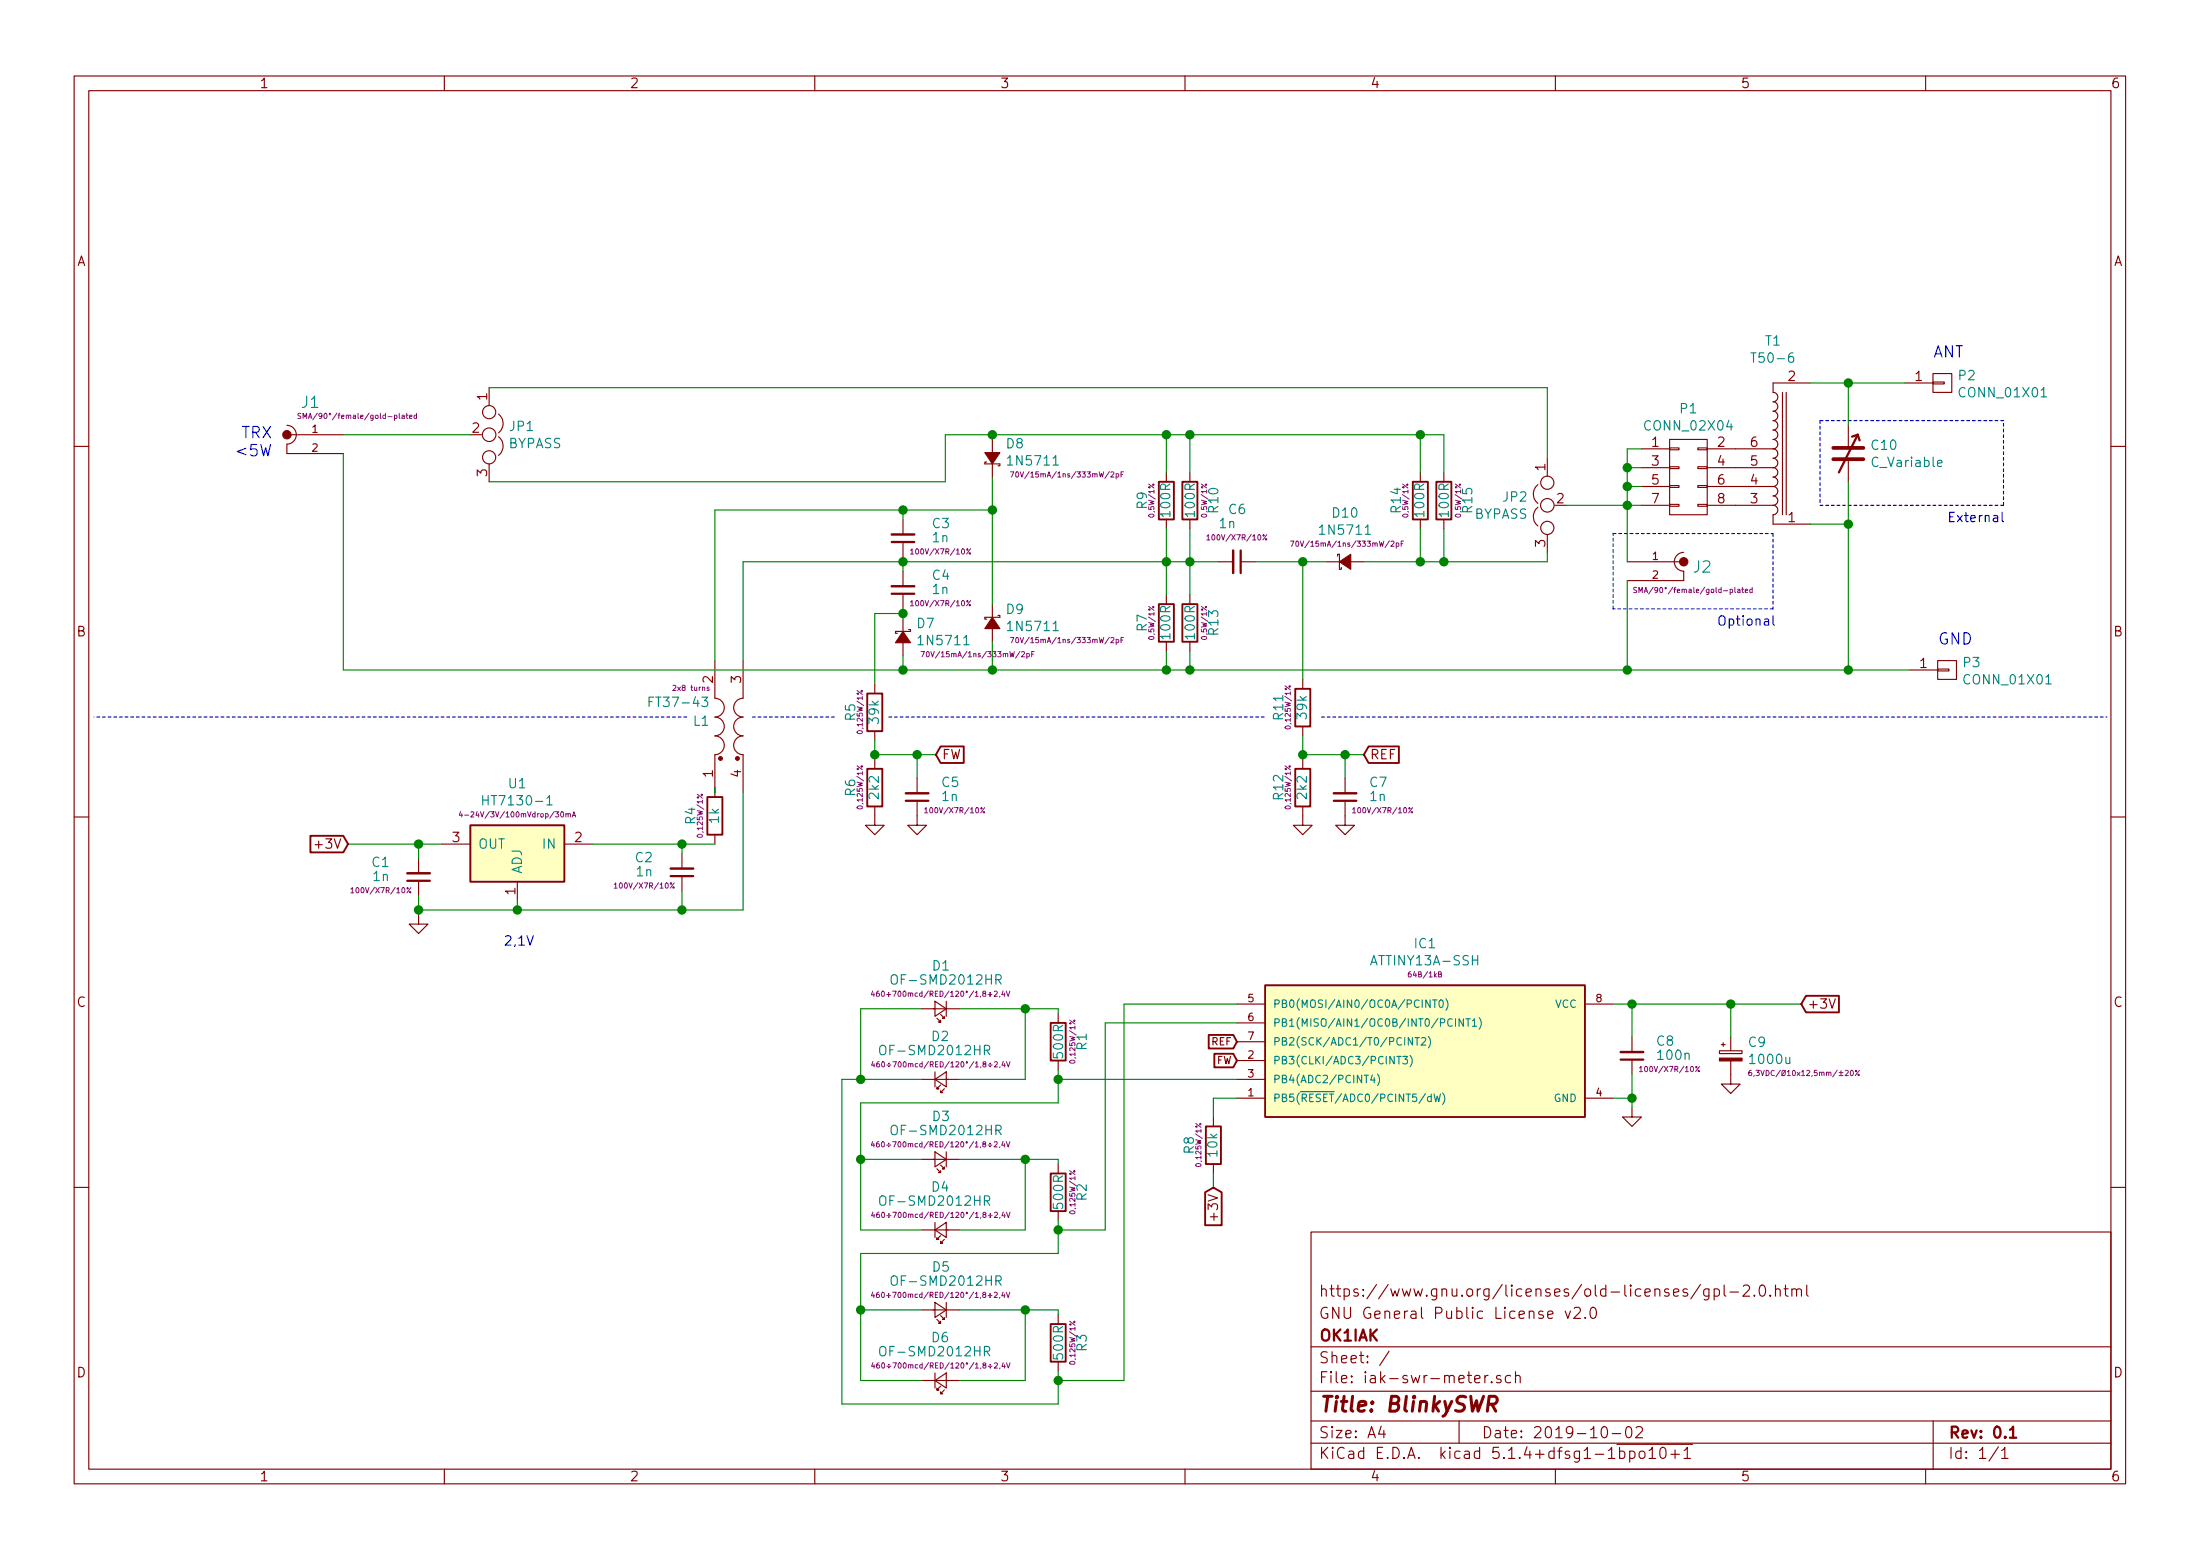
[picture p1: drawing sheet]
EESchema Schematic File Version 4
LIBS:iak-swr-meter-cache
EELAYER 30 0
EELAYER END
$Descr A4 11693 8268
encoding utf-8
Sheet 1 1
Title "BlinkySWR"
Date "2019-10-02"
Rev "0.1"
Comp "OK1IAK"
Comment1 "GNU General Public License v2.0"
Comment2 "https://www.gnu.org/licenses/old-licenses/gpl-2.0.html"
Comment3 ""
Comment4 ""
$EndDescr
$Comp
L power:GND #PWR0101
U 1 1
P 6925 4325
F 0 "#PWR0101" H 6925 4325 30  0001 C CNN
F 1 "GND" H 6925 4255 30  0001 C CNN
F 2 "" H 6925 4325 60  0000 C CNN
F 3 "" H 6925 4325 60  0000 C CNN
	1    6925 4325
	-1   0    0    -1  
$EndComp
Text Notes 10275 1900 0    60   ~ 0
ANT
$Comp
L device:R R11
U 1 1
P 6925 3750
F 0 "R11" V 7050 3750 50  0000 C CNN
F 1 "39k" V 6925 3750 50  0000 C CNN
F 2 "Resistors_SMD:R_0805" H 6925 3750 60  0001 C CNN
F 3 "" H 6925 3750 60  0001 C CNN
F 4 "0,125W/1%" V 7000 3750 28  0000 C CNN "req"
	1    6925 3750
	-1   0    0    -1  
$EndComp
Wire Wire Line
	7675 2300 7675 2500
$Comp
L device:R R9
U 1 1
P 6200 2650
F 0 "R9" V 6325 2650 50  0000 C CNN
F 1 "100R" V 6200 2650 50  0000 C CNN
F 2 "Resistors_SMD:R_1206" H 6200 2650 60  0001 C CNN
F 3 "https://www.tme.eu/cz/details/hp06-100r1%25/rezistory-smd-1206/royal-ohm/hp06w2f1000t5e/" H 6200 2650 60  0001 C CNN
F 4 "0,5W/1%" V 6275 2650 28  0000 C CNN "req"
	1    6200 2650
	-1   0    0    -1  
$EndComp
$Comp
L device:D_Schottky_Small_ALT D10
U 1 1
P 7150 2975
F 0 "D10" H 7150 3236 50  0000 C CNN
F 1 "1N5711" H 7150 3145 50  0000 C CNN
F 2 "Diodes_SMD:SOD-123" V 7150 2975 50  0001 C CNN
F 3 "https://www.tme.eu/cz/details/1n5711w-7-f/diody-schottky-smd/diodes-incorporated/" V 7150 2975 50  0001 C CNN
F 4 " 70V/15mA/1ns/333mW/2pF" H 7150 3071 28  0000 C CNN "req"
	1    7150 2975
	1    0    0    -1  
$EndComp
$Comp
L device:C_Small C6
U 1 1
P 6575 2975
F 0 "C6" V 6850 2925 50  0000 L CNN
F 1 "1n" V 6775 2875 50  0000 L CNN
F 2 "Capacitors_SMD:C_0805" H 6575 2975 60  0001 C CNN
F 3 "https://www.tme.eu/cz/details/cl21b102kcannnc/kondenzatory-mlcc-smd-0805/samsung/" H 6575 2975 60  0001 C CNN
F 4 "100V/X7R/10%" V 6700 2975 28  0000 C CNN "req"
	1    6575 2975
	0    1    -1   0   
$EndComp
Wire Wire Line
	6675 2975 6925 2975
Wire Wire Line
	7250 2975 7550 2975
Wire Wire Line
	7675 2975 7675 2800
Wire Wire Line
	6475 2975 6325 2975
Wire Wire Line
	6200 2975 6200 2800
Wire Wire Line
	6200 2500 6200 2300
Connection ~ 6200 2300
Wire Wire Line
	6200 2300 6325 2300
Wire Wire Line
	6200 3450 6200 3550
Wire Wire Line
	6200 3550 6325 3550
Wire Wire Line
	6200 3150 6200 2975
Connection ~ 6200 2975
Wire Wire Line
	6925 3600 6925 2975
Connection ~ 6925 2975
Wire Wire Line
	6925 2975 7050 2975
Wire Wire Line
	6925 3900 6925 4000
$Comp
L device:R R12
U 1 1
P 6925 4175
F 0 "R12" V 7050 4175 50  0000 C CNN
F 1 "2k2" V 6925 4175 50  0000 C CNN
F 2 "Resistors_SMD:R_0805" H 6925 4175 60  0001 C CNN
F 3 "" H 6925 4175 60  0001 C CNN
F 4 "0,125W/1%" V 7000 4175 28  0000 C CNN "req"
	1    6925 4175
	-1   0    0    -1  
$EndComp
Connection ~ 6925 4000
Wire Wire Line
	6925 4000 6925 4025
Connection ~ 6200 3550
$Comp
L atmel:ATTINY13A-SS IC1
U 1 1
P 7575 5575
F 0 "IC1" H 7575 6148 50  0000 C CNN
F 1 "ATTINY13A-SSH" H 7575 6057 50  0000 C CNN
F 2 "Housings_SOIC:SOIC-8_3.9x4.9mm_Pitch1.27mm" H 7575 6092 50  0001 C CNN
F 3 "https://www.tme.eu/cz/details/attiny13a-ssh/rodina-avr-8-bitu/microchip-atmel/" H 7575 6001 50  0001 C CNN
F 4 "64B/1kB" H 7575 5983 28  0000 C CNN "req"
	1    7575 5575
	1    0    0    -1  
$EndComp
$Comp
L device:C_Small C8
U 1 1
P 8675 5600
F 0 "C8" H 8800 5525 50  0000 L CNN
F 1 "100n" H 8800 5600 50  0000 L CNN
F 2 "Capacitors_SMD:C_0805" H 8675 5600 60  0001 C CNN
F 3 "https://www.tme.eu/cz/details/cl21b102kcannnc/kondenzatory-mlcc-smd-0805/samsung/" H 8675 5600 60  0001 C CNN
F 4 "100V/X7R/10%" H 8875 5675 28  0000 C CNN "req"
	1    8675 5600
	1    0    0    1   
$EndComp
$Comp
L power:GND #PWR0106
U 1 1
P 8675 5875
F 0 "#PWR0106" H 8675 5875 30  0001 C CNN
F 1 "GND" H 8675 5805 30  0001 C CNN
F 2 "" H 8675 5875 60  0000 C CNN
F 3 "" H 8675 5875 60  0000 C CNN
	1    8675 5875
	-1   0    0    -1  
$EndComp
Text GLabel 9575 5325 2    50   Input ~ 0
+3V
Wire Wire Line
	8575 5325 8675 5325
Wire Wire Line
	8675 5500 8675 5325
Connection ~ 8675 5325
Wire Wire Line
	8675 5325 9200 5325
Wire Wire Line
	8675 5875 8675 5825
Wire Wire Line
	8575 5825 8675 5825
Connection ~ 8675 5825
Wire Wire Line
	8675 5825 8675 5700
$Comp
L device:R R8
U 1 1
P 6450 6075
F 0 "R8" V 6575 6075 50  0000 C CNN
F 1 "10k" V 6450 6075 50  0000 C CNN
F 2 "Resistors_SMD:R_0805" H 6450 6075 60  0001 C CNN
F 3 "" H 6450 6075 60  0001 C CNN
F 4 "0,125W/1%" V 6525 6075 28  0000 C CNN "req"
	1    6450 6075
	-1   0    0    -1  
$EndComp
Text GLabel 6450 6300 3    50   Input ~ 0
+3V
Text GLabel 6575 5525 0    39   Input ~ 0
REF
Text GLabel 6575 5625 0    39   Input ~ 0
FW
Wire Wire Line
	6575 5825 6450 5825
Wire Wire Line
	6450 5925 6450 5825
Wire Wire Line
	6450 6225 6450 6300
$Comp
L iak-swr-meter-rescue:LED_Small-Device-modular-bed-controller-01-rescue-modular-bed-controller-02-rescue-modular-bed-controller-LED-02-rescue-modular-bed-controller-LED-03.0-rescue D?
U 1 1
P 5000 5350
AR Path="/5CF0A7CF/5CFB515E" Ref="D?"  Part="1" 
AR Path="/5CFB515E" Ref="D1"  Part="1" 
F 0 "D1" H 5050 5125 50  0000 R CNN
F 1 "OF-SMD2012HR" H 5275 5200 50  0000 R CNN
F 2 "Diodes_SMD:D_0805" V 5000 5350 50  0001 C CNN
F 3 "https://www.tme.eu/cz/details/of-smd2012hr/diody-led-smd-barevne/optoflash/" V 5000 5350 50  0001 C CNN
F 4 "460÷700mcd/RED/120°/1,8÷2,4V" H 5375 5275 28  0000 R CNN "req"
	1    5000 5350
	-1   0    0    1   
$EndComp
$Comp
L device:R R1
U 1 1
P 5625 5525
F 0 "R1" V 5750 5525 50  0000 C CNN
F 1 "500R" V 5625 5525 50  0000 C CNN
F 2 "Resistors_SMD:R_0805" H 5625 5525 60  0001 C CNN
F 3 "" H 5625 5525 60  0001 C CNN
F 4 "0,125W/1%" V 5700 5525 28  0000 C CNN "req"
	1    5625 5525
	1    0    0    1   
$EndComp
Wire Wire Line
	5100 5350 5450 5350
Wire Wire Line
	5625 5350 5625 5375
Wire Wire Line
	5625 5675 5625 5725
Wire Wire Line
	4900 5350 4575 5350
Wire Wire Line
	4575 5350 4575 5725
Wire Wire Line
	4575 5725 4900 5725
$Comp
L device:R R2
U 1 1
P 5625 6325
F 0 "R2" V 5750 6325 50  0000 C CNN
F 1 "500R" V 5625 6325 50  0000 C CNN
F 2 "Resistors_SMD:R_0805" H 5625 6325 60  0001 C CNN
F 3 "" H 5625 6325 60  0001 C CNN
F 4 "0,125W/1%" V 5700 6325 28  0000 C CNN "req"
	1    5625 6325
	1    0    0    1   
$EndComp
Wire Wire Line
	5100 6150 5450 6150
Wire Wire Line
	5625 6150 5625 6175
Wire Wire Line
	5625 6475 5625 6525
Wire Wire Line
	4900 6150 4575 6150
Wire Wire Line
	4575 6150 4575 6525
Wire Wire Line
	4575 6525 4900 6525
Wire Wire Line
	5625 5725 5625 5850
Wire Wire Line
	5625 5850 4575 5850
Wire Wire Line
	4575 5850 4575 6150
Connection ~ 5625 5725
Connection ~ 4575 6150
$Comp
L device:R R3
U 1 1
P 5625 7125
F 0 "R3" V 5750 7125 50  0000 C CNN
F 1 "500R" V 5625 7125 50  0000 C CNN
F 2 "Resistors_SMD:R_0805" H 5625 7125 60  0001 C CNN
F 3 "" H 5625 7125 60  0001 C CNN
F 4 "0,125W/1%" V 5700 7125 28  0000 C CNN "req"
	1    5625 7125
	1    0    0    1   
$EndComp
Wire Wire Line
	5100 6950 5450 6950
Wire Wire Line
	5625 6950 5625 6975
Wire Wire Line
	5625 7275 5625 7325
Wire Wire Line
	4900 6950 4575 6950
Wire Wire Line
	4575 6950 4575 7325
Wire Wire Line
	4575 7325 4900 7325
Wire Wire Line
	5625 6525 5625 6650
Wire Wire Line
	5625 6650 4575 6650
Wire Wire Line
	4575 6650 4575 6950
Connection ~ 4575 6950
Connection ~ 5625 6525
Wire Wire Line
	5625 7325 5625 7450
Wire Wire Line
	5625 7450 4475 7450
Wire Wire Line
	4475 7450 4475 5725
Wire Wire Line
	4475 5725 4575 5725
Connection ~ 5625 7325
Connection ~ 4575 5725
Wire Wire Line
	6575 5725 5625 5725
Wire Wire Line
	6575 5425 5875 5425
Wire Wire Line
	5875 5425 5875 6525
Wire Wire Line
	5875 6525 5625 6525
Wire Wire Line
	6575 5325 5975 5325
Wire Wire Line
	5975 5325 5975 7325
Wire Wire Line
	5975 7325 5625 7325
Wire Wire Line
	5100 5725 5450 5725
Wire Wire Line
	5450 5725 5450 5350
Connection ~ 5450 5350
Wire Wire Line
	5450 5350 5625 5350
Wire Wire Line
	5100 6525 5450 6525
Wire Wire Line
	5450 6525 5450 6150
Connection ~ 5450 6150
Wire Wire Line
	5450 6150 5625 6150
Wire Wire Line
	5100 7325 5450 7325
Wire Wire Line
	5450 7325 5450 6950
Connection ~ 5450 6950
Wire Wire Line
	5450 6950 5625 6950
Wire Wire Line
	6325 2800 6325 2975
Connection ~ 6325 2975
Wire Wire Line
	6325 2975 6200 2975
Wire Wire Line
	6325 2500 6325 2300
Connection ~ 6325 2300
Wire Wire Line
	6325 2300 7550 2300
Wire Wire Line
	6325 2975 6325 3150
Wire Wire Line
	6325 3450 6325 3550
Connection ~ 6325 3550
Wire Wire Line
	7550 2800 7550 2975
Connection ~ 7550 2975
Wire Wire Line
	7550 2975 7675 2975
Wire Wire Line
	7550 2500 7550 2300
Connection ~ 7550 2300
Wire Wire Line
	7550 2300 7675 2300
$Comp
L iak-swr-meter-rescue:LED_Small-Device-modular-bed-controller-01-rescue-modular-bed-controller-02-rescue-modular-bed-controller-LED-02-rescue-modular-bed-controller-LED-03.0-rescue D?
U 1 1
P 5000 6150
AR Path="/5CF0A7CF/5D8F0AC2" Ref="D?"  Part="1" 
AR Path="/5D8F0AC2" Ref="D3"  Part="1" 
F 0 "D3" H 5050 5925 50  0000 R CNN
F 1 "OF-SMD2012HR" H 5275 6000 50  0000 R CNN
F 2 "Diodes_SMD:D_0805" V 5000 6150 50  0001 C CNN
F 3 "https://www.tme.eu/cz/details/of-smd2012hr/diody-led-smd-barevne/optoflash/" V 5000 6150 50  0001 C CNN
F 4 "460÷700mcd/RED/120°/1,8÷2,4V" H 5375 6075 28  0000 R CNN "req"
	1    5000 6150
	-1   0    0    1   
$EndComp
$Comp
L iak-swr-meter-rescue:LED_Small-Device-modular-bed-controller-01-rescue-modular-bed-controller-02-rescue-modular-bed-controller-LED-02-rescue-modular-bed-controller-LED-03.0-rescue D?
U 1 1
P 5000 6950
AR Path="/5CF0A7CF/5D8F1165" Ref="D?"  Part="1" 
AR Path="/5D8F1165" Ref="D5"  Part="1" 
F 0 "D5" H 5050 6725 50  0000 R CNN
F 1 "OF-SMD2012HR" H 5275 6800 50  0000 R CNN
F 2 "Diodes_SMD:D_0805" V 5000 6950 50  0001 C CNN
F 3 "https://www.tme.eu/cz/details/of-smd2012hr/diody-led-smd-barevne/optoflash/" V 5000 6950 50  0001 C CNN
F 4 "460÷700mcd/RED/120°/1,8÷2,4V" H 5375 6875 28  0000 R CNN "req"
	1    5000 6950
	-1   0    0    1   
$EndComp
$Comp
L iak-swr-meter-rescue:LED_Small-Device-modular-bed-controller-01-rescue-modular-bed-controller-02-rescue-modular-bed-controller-LED-02-rescue-modular-bed-controller-LED-03.0-rescue D?
U 1 1
P 5000 7325
AR Path="/5CF0A7CF/5D8F1C8E" Ref="D?"  Part="1" 
AR Path="/5D8F1C8E" Ref="D6"  Part="1" 
F 0 "D6" H 5050 7100 50  0000 R CNN
F 1 "OF-SMD2012HR" H 5275 7175 50  0000 R CNN
F 2 "Diodes_SMD:D_0805" V 5000 7325 50  0001 C CNN
F 3 "https://www.tme.eu/cz/details/of-smd2012hr/diody-led-smd-barevne/optoflash/" V 5000 7325 50  0001 C CNN
F 4 "460÷700mcd/RED/120°/1,8÷2,4V" H 5375 7250 28  0000 R CNN "req"
	1    5000 7325
	1    0    0    1   
$EndComp
$Comp
L iak-swr-meter-rescue:LED_Small-Device-modular-bed-controller-01-rescue-modular-bed-controller-02-rescue-modular-bed-controller-LED-02-rescue-modular-bed-controller-LED-03.0-rescue D?
U 1 1
P 5000 6525
AR Path="/5CF0A7CF/5D8F6B3E" Ref="D?"  Part="1" 
AR Path="/5D8F6B3E" Ref="D4"  Part="1" 
F 0 "D4" H 5050 6300 50  0000 R CNN
F 1 "OF-SMD2012HR" H 5275 6375 50  0000 R CNN
F 2 "Diodes_SMD:D_0805" V 5000 6525 50  0001 C CNN
F 3 "https://www.tme.eu/cz/details/of-smd2012hr/diody-led-smd-barevne/optoflash/" V 5000 6525 50  0001 C CNN
F 4 "460÷700mcd/RED/120°/1,8÷2,4V" H 5375 6450 28  0000 R CNN "req"
	1    5000 6525
	1    0    0    1   
$EndComp
$Comp
L iak-swr-meter-rescue:LED_Small-Device-modular-bed-controller-01-rescue-modular-bed-controller-02-rescue-modular-bed-controller-LED-02-rescue-modular-bed-controller-LED-03.0-rescue D?
U 1 1
P 5000 5725
AR Path="/5CF0A7CF/5D8F70F1" Ref="D?"  Part="1" 
AR Path="/5D8F70F1" Ref="D2"  Part="1" 
F 0 "D2" H 5050 5500 50  0000 R CNN
F 1 "OF-SMD2012HR" H 5275 5575 50  0000 R CNN
F 2 "Diodes_SMD:D_0805" V 5000 5725 50  0001 C CNN
F 3 "https://www.tme.eu/cz/details/of-smd2012hr/diody-led-smd-barevne/optoflash/" V 5000 5725 50  0001 C CNN
F 4 "460÷700mcd/RED/120°/1,8÷2,4V" H 5375 5650 28  0000 R CNN "req"
	1    5000 5725
	1    0    0    1   
$EndComp
$Comp
L device:R R10
U 1 1
P 6325 2650
F 0 "R10" V 6450 2650 50  0000 C CNN
F 1 "100R" V 6325 2650 50  0000 C CNN
F 2 "Resistors_SMD:R_1206" H 6325 2650 60  0001 C CNN
F 3 "https://www.tme.eu/cz/details/hp06-100r1%25/rezistory-smd-1206/royal-ohm/hp06w2f1000t5e/" H 6325 2650 60  0001 C CNN
F 4 "0,5W/1%" V 6400 2650 28  0000 C CNN "req"
	1    6325 2650
	1    0    0    -1  
$EndComp
$Comp
L device:R R13
U 1 1
P 6325 3300
F 0 "R13" V 6450 3300 50  0000 C CNN
F 1 "100R" V 6325 3300 50  0000 C CNN
F 2 "Resistors_SMD:R_1206" H 6325 3300 60  0001 C CNN
F 3 "https://www.tme.eu/cz/details/hp06-100r1%25/rezistory-smd-1206/royal-ohm/hp06w2f1000t5e/" H 6325 3300 60  0001 C CNN
F 4 "0,5W/1%" V 6400 3300 28  0000 C CNN "req"
	1    6325 3300
	1    0    0    -1  
$EndComp
$Comp
L device:R R7
U 1 1
P 6200 3300
F 0 "R7" V 6325 3300 50  0000 C CNN
F 1 "100R" V 6200 3300 50  0000 C CNN
F 2 "Resistors_SMD:R_1206" H 6200 3300 60  0001 C CNN
F 3 "https://www.tme.eu/cz/details/hp06-100r1%25/rezistory-smd-1206/royal-ohm/hp06w2f1000t5e/" H 6200 3300 60  0001 C CNN
F 4 "0,5W/1%" V 6275 3300 28  0000 C CNN "req"
	1    6200 3300
	-1   0    0    -1  
$EndComp
$Comp
L device:R R14
U 1 1
P 7550 2650
F 0 "R14" V 7675 2650 50  0000 C CNN
F 1 "100R" V 7550 2650 50  0000 C CNN
F 2 "Resistors_SMD:R_1206" H 7550 2650 60  0001 C CNN
F 3 "https://www.tme.eu/cz/details/hp06-100r1%25/rezistory-smd-1206/royal-ohm/hp06w2f1000t5e/" H 7550 2650 60  0001 C CNN
F 4 "0,5W/1%" V 7625 2650 28  0000 C CNN "req"
	1    7550 2650
	-1   0    0    -1  
$EndComp
$Comp
L device:R R15
U 1 1
P 7675 2650
F 0 "R15" V 7800 2650 50  0000 C CNN
F 1 "100R" V 7675 2650 50  0000 C CNN
F 2 "Resistors_SMD:R_1206" H 7675 2650 60  0001 C CNN
F 3 "https://www.tme.eu/cz/details/hp06-100r1%25/rezistory-smd-1206/royal-ohm/hp06w2f1000t5e/" H 7675 2650 60  0001 C CNN
F 4 "0,5W/1%" V 7750 2650 28  0000 C CNN "req"
	1    7675 2650
	1    0    0    -1  
$EndComp
$Comp
L device:CP_Small C9
U 1 1
P 9200 5600
F 0 "C9" H 9288 5674 50  0000 L CNN
F 1 "1000u" H 9288 5583 50  0000 L CNN
F 2 "Capacitors_THT:CP_Radial_D10.0mm_P5.00mm" H 9200 5600 50  0001 C CNN
F 3 "https://www.tme.eu/cz/details/pf0j102mnn1012/elektrolyticke-kondenzatory-tht-105degc/elite/" H 9200 5600 50  0001 C CNN
F 4 "6,3VDC/Ø10x12,5mm/±20%" H 9288 5509 28  0000 L CNN "req"
	1    9200 5600
	1    0    0    -1  
$EndComp
$Comp
L power:GND #PWR0107
U 1 1
P 9200 5700
F 0 "#PWR0107" H 9200 5700 30  0001 C CNN
F 1 "GND" H 9200 5630 30  0001 C CNN
F 2 "" H 9200 5700 60  0000 C CNN
F 3 "" H 9200 5700 60  0000 C CNN
	1    9200 5700
	-1   0    0    -1  
$EndComp
Wire Wire Line
	9200 5500 9200 5325
Connection ~ 9200 5325
Wire Wire Line
	9200 5325 9575 5325
Wire Notes Line
	7025 3800 11200 3800
Wire Wire Line
	6925 4000 7150 4000
Wire Wire Line
	7150 4000 7150 4125
$Comp
L power:GND #PWR0102
U 1 1
P 7150 4325
F 0 "#PWR0102" H 7150 4325 30  0001 C CNN
F 1 "GND" H 7150 4255 30  0001 C CNN
F 2 "" H 7150 4325 60  0000 C CNN
F 3 "" H 7150 4325 60  0000 C CNN
	1    7150 4325
	-1   0    0    -1  
$EndComp
$Comp
L device:C_Small C7
U 1 1
P 7150 4225
F 0 "C7" H 7275 4150 50  0000 L CNN
F 1 "1n" H 7275 4225 50  0000 L CNN
F 2 "Capacitors_SMD:C_0805" H 7150 4225 60  0001 C CNN
F 3 "https://www.tme.eu/cz/details/cl21b102kcannnc/kondenzatory-mlcc-smd-0805/samsung/" H 7150 4225 60  0001 C CNN
F 4 "100V/X7R/10%" H 7350 4300 28  0000 C CNN "req"
	1    7150 4225
	1    0    0    1   
$EndComp
Text GLabel 7250 4000 2    50   Input ~ 0
REF
Text Notes 2675 5025 0    50   ~ 0
2,1V
Wire Notes Line
	4725 3800 6725 3800
Wire Notes Line
	4000 3800 4450 3800
Wire Notes Line
	3650 3800 500  3800
Wire Wire Line
	3625 4475 3800 4475
Wire Wire Line
	3800 2700 4800 2700
Wire Wire Line
	3800 2700 3800 3500
Text GLabel 4975 4000 2    50   Input ~ 0
FW
Wire Wire Line
	4800 3550 1825 3550
Connection ~ 4800 3550
Wire Wire Line
	4800 3475 4800 3550
Connection ~ 2225 4475
Wire Wire Line
	2225 4475 1850 4475
Text GLabel 1850 4475 0    50   Input ~ 0
+3V
Wire Wire Line
	2750 4825 3625 4825
Connection ~ 2750 4825
Wire Wire Line
	2750 4775 2750 4825
Connection ~ 3625 4825
Wire Wire Line
	2225 4825 2225 4850
Connection ~ 2225 4825
Wire Wire Line
	2225 4825 2750 4825
Wire Wire Line
	2225 4750 2225 4825
Wire Wire Line
	2225 4475 2225 4550
Wire Wire Line
	2350 4475 2225 4475
$Comp
L device:C_Small C1
U 1 1
P 2225 4650
F 0 "C1" H 2375 4575 50  0000 L CNN
F 1 "1n" H 2375 4650 50  0000 L CNN
F 2 "Capacitors_SMD:C_0805" H 2225 4650 60  0001 C CNN
F 3 "https://www.tme.eu/cz/details/cl21b102kcannnc/kondenzatory-mlcc-smd-0805/samsung/" H 2225 4650 60  0001 C CNN
F 4 "100V/X7R/10%" H 2425 4725 28  0000 C CNN "req"
	1    2225 4650
	-1   0    0    1   
$EndComp
$Comp
L power:GND #PWR0105
U 1 1
P 2225 4850
F 0 "#PWR0105" H 2225 4850 30  0001 C CNN
F 1 "GND" H 2225 4780 30  0001 C CNN
F 2 "" H 2225 4850 60  0000 C CNN
F 3 "" H 2225 4850 60  0000 C CNN
	1    2225 4850
	-1   0    0    -1  
$EndComp
$Comp
L regul:LM117K U1
U 1 1
P 2750 4525
F 0 "U1" H 2750 4898 50  0000 C CNN
F 1 "HT7130-1" H 2750 4807 50  0000 C CNN
F 2 "TO_SOT_Packages_SMD:SOT-23-5" H 2450 4875 50  0001 L CNN
F 3 "https://www.gme.cz/ht7130-1-sot23-5-holtek" H 2750 4800 50  0001 C CNN
F 4 "4-24V/3V/100mVdrop/30mA" H 2750 4733 28  0000 C CNN "req"
	1    2750 4525
	-1   0    0    -1  
$EndComp
Wire Wire Line
	4650 4000 4650 4025
Connection ~ 4650 4000
$Comp
L device:R R6
U 1 1
P 4650 4175
F 0 "R6" V 4775 4175 50  0000 C CNN
F 1 "2k2" V 4650 4175 50  0000 C CNN
F 2 "Resistors_SMD:R_0805" H 4650 4175 60  0001 C CNN
F 3 "" H 4650 4175 60  0001 C CNN
F 4 "0,125W/1%" V 4725 4175 28  0000 C CNN "req"
	1    4650 4175
	-1   0    0    -1  
$EndComp
Wire Wire Line
	4650 3925 4650 4000
$Comp
L device:R R5
U 1 1
P 4650 3775
F 0 "R5" V 4775 3775 50  0000 C CNN
F 1 "39k" V 4650 3775 50  0000 C CNN
F 2 "Resistors_SMD:R_0805" H 4650 3775 60  0001 C CNN
F 3 "" H 4650 3775 60  0001 C CNN
F 4 "0,125W/1%" V 4725 3775 28  0000 C CNN "req"
	1    4650 3775
	-1   0    0    -1  
$EndComp
$Comp
L power:GND #PWR0103
U 1 1
P 4650 4325
F 0 "#PWR0103" H 4650 4325 30  0001 C CNN
F 1 "GND" H 4650 4255 30  0001 C CNN
F 2 "" H 4650 4325 60  0000 C CNN
F 3 "" H 4650 4325 60  0000 C CNN
	1    4650 4325
	-1   0    0    -1  
$EndComp
Connection ~ 5275 3550
Wire Wire Line
	1825 3550 1825 2400
Wire Wire Line
	5275 3550 4800 3550
Wire Wire Line
	4800 3250 4800 3275
Connection ~ 4800 3250
Wire Wire Line
	4650 3250 4650 3625
Wire Wire Line
	4800 3250 4650 3250
Wire Wire Line
	4800 3225 4800 3250
Wire Wire Line
	4800 3025 4800 2975
$Comp
L device:D_Schottky_Small_ALT D7
U 1 1
P 4800 3375
F 0 "D7" V 4726 3443 50  0000 L CNN
F 1 "1N5711" V 4817 3443 50  0000 L CNN
F 2 "Diodes_SMD:SOD-123" V 4800 3375 50  0001 C CNN
F 3 "https://www.tme.eu/cz/details/1n5711w-7-f/diody-schottky-smd/diodes-incorporated/" V 4800 3375 50  0001 C CNN
F 4 " 70V/15mA/1ns/333mW/2pF" V 4891 3443 28  0000 L CNN "req"
	1    4800 3375
	0    1    1    0   
$EndComp
$Comp
L device:C_Small C4
U 1 1
P 4800 3125
F 0 "C4" H 4950 3050 50  0000 L CNN
F 1 "1n" H 4950 3125 50  0000 L CNN
F 2 "Capacitors_SMD:C_0805" H 4800 3125 60  0001 C CNN
F 3 "https://www.tme.eu/cz/details/cl21b102kcannnc/kondenzatory-mlcc-smd-0805/samsung/" H 4800 3125 60  0001 C CNN
F 4 "100V/X7R/10%" H 5000 3200 28  0000 C CNN "req"
	1    4800 3125
	1    0    0    1   
$EndComp
Connection ~ 3625 4475
Wire Wire Line
	3625 4475 3150 4475
Wire Wire Line
	3625 4475 3625 4525
Wire Wire Line
	5275 3550 5275 3400
Wire Wire Line
	6200 3550 5275 3550
Connection ~ 4800 2975
Wire Wire Line
	3625 4825 3625 4725
Wire Wire Line
	3950 4825 3625 4825
$Comp
L device:C_Small C2
U 1 1
P 3625 4625
F 0 "C2" H 3775 4550 50  0000 L CNN
F 1 "1n" H 3775 4625 50  0000 L CNN
F 2 "Capacitors_SMD:C_0805" H 3625 4625 60  0001 C CNN
F 3 "https://www.tme.eu/cz/details/cl21b102kcannnc/kondenzatory-mlcc-smd-0805/samsung/" H 3625 4625 60  0001 C CNN
F 4 "100V/X7R/10%" H 3825 4700 28  0000 C CNN "req"
	1    3625 4625
	-1   0    0    1   
$EndComp
Connection ~ 4800 2700
$Comp
L device:R R4
U 1 1
P 3800 4325
F 0 "R4" V 3925 4325 50  0000 C CNN
F 1 "1k" V 3800 4325 50  0000 C CNN
F 2 "Resistors_SMD:R_0805" H 3800 4325 60  0001 C CNN
F 3 "" H 3800 4325 60  0001 C CNN
F 4 "0,125W/1%" V 3875 4325 28  0000 C CNN "req"
	1    3800 4325
	-1   0    0    1   
$EndComp
Wire Wire Line
	4800 2975 4800 2950
Wire Wire Line
	6200 2975 4800 2975
Connection ~ 5275 2700
Wire Wire Line
	5275 2700 5275 3200
Wire Wire Line
	5275 2525 5275 2700
Wire Wire Line
	4800 2750 4800 2700
Wire Wire Line
	5275 2300 6200 2300
Wire Wire Line
	5275 2325 5275 2300
$Comp
L device:C_Small C3
U 1 1
P 4800 2850
F 0 "C3" H 4950 2775 50  0000 L CNN
F 1 "1n" H 4950 2850 50  0000 L CNN
F 2 "Capacitors_SMD:C_0805" H 4800 2850 60  0001 C CNN
F 3 "https://www.tme.eu/cz/details/cl21b102kcannnc/kondenzatory-mlcc-smd-0805/samsung/" H 4800 2850 60  0001 C CNN
F 4 "100V/X7R/10%" H 5000 2925 28  0000 C CNN "req"
	1    4800 2850
	1    0    0    1   
$EndComp
Wire Wire Line
	5275 2700 4800 2700
$Comp
L device:D_Schottky_Small_ALT D9
U 1 1
P 5275 3300
F 0 "D9" V 5201 3368 50  0000 L CNN
F 1 "1N5711" V 5292 3368 50  0000 L CNN
F 2 "Diodes_SMD:SOD-123" V 5275 3300 50  0001 C CNN
F 3 "https://www.tme.eu/cz/details/1n5711w-7-f/diody-schottky-smd/diodes-incorporated/" V 5275 3300 50  0001 C CNN
F 4 " 70V/15mA/1ns/333mW/2pF" V 5366 3368 28  0000 L CNN "req"
	1    5275 3300
	0    1    1    0   
$EndComp
$Comp
L device:D_Schottky_Small_ALT D8
U 1 1
P 5275 2425
F 0 "D8" V 5349 2493 50  0000 L CNN
F 1 "1N5711" V 5258 2493 50  0000 L CNN
F 2 "Diodes_SMD:SOD-123" V 5275 2425 50  0001 C CNN
F 3 "https://www.tme.eu/cz/details/1n5711w-7-f/diody-schottky-smd/diodes-incorporated/" V 5275 2425 50  0001 C CNN
F 4 " 70V/15mA/1ns/333mW/2pF" V 5184 2493 28  0000 L CNN "req"
	1    5275 2425
	0    1    -1   0   
$EndComp
Text Notes 1450 2425 2    60   ~ 0
TRX\n<5W
$Comp
L ok1hra:CINCH J1
U 1 1
P 1625 2350
F 0 "J1" H 1650 2575 60  0000 C CNN
F 1 "SMA-15" H 1655 2230 60  0001 C CNN
F 2 "ok1hra:SMA-90" H 1625 2350 60  0001 C CNN
F 3 "https://www.tme.eu/cz/details/sma-15/konektory-sma-smb-smc/" H 1625 2350 60  0001 C CNN
F 4 "SMA/90°/female/gold-plated" H 1900 2500 28  0000 C CNN "req"
	1    1625 2350
	1    0    0    -1  
$EndComp
$Comp
L power:GND #PWR0104
U 1 1
P 4875 4325
F 0 "#PWR0104" H 4875 4325 30  0001 C CNN
F 1 "GND" H 4875 4255 30  0001 C CNN
F 2 "" H 4875 4325 60  0000 C CNN
F 3 "" H 4875 4325 60  0000 C CNN
	1    4875 4325
	-1   0    0    -1  
$EndComp
Wire Wire Line
	4875 4000 4875 4125
$Comp
L device:C_Small C5
U 1 1
P 4875 4225
F 0 "C5" H 5000 4150 50  0000 L CNN
F 1 "1n" H 5000 4225 50  0000 L CNN
F 2 "Capacitors_SMD:C_0805" H 4875 4225 60  0001 C CNN
F 3 "https://www.tme.eu/cz/details/cl21b102kcannnc/kondenzatory-mlcc-smd-0805/samsung/" H 4875 4225 60  0001 C CNN
F 4 "100V/X7R/10%" H 5075 4300 28  0000 C CNN "req"
	1    4875 4225
	1    0    0    1   
$EndComp
Wire Wire Line
	4650 4000 4875 4000
Connection ~ 4875 4000
Wire Wire Line
	4875 4000 4975 4000
$Comp
L ok1hra:Common-mode-choke L1
U 1 1
P 3900 3850
F 0 "L1" V 3925 3975 50  0000 L CNN
F 1 "FT37-43" V 4025 3975 50  0000 L CNN
F 2 "ok1hra:FT37-43-common-mode" H 3850 3850 50  0001 C CNN
F 3 "https://www.rf-microwave.com/en/nbp/nmp/toroid-for-broadband-emi-filters/ft-37-43/" H 3850 3850 50  0001 C CNN
F 4 "2x8 turns" V 4100 4075 28  0000 C CNN "req"
F 5 "http://www.toroids.info/FT37-43.php" V 3900 3850 50  0001 C CNN "note"
	1    3900 3850
	0    -1   -1   0   
$EndComp
Wire Wire Line
	3800 4200 3800 4175
Wire Wire Line
	3950 4200 3950 4825
Wire Wire Line
	4800 2975 3950 2975
Wire Wire Line
	3950 2975 3950 3500
Wire Wire Line
	7150 4000 7250 4000
Connection ~ 7150 4000
$Comp
L device:Jumper_NC_Dual JP1
U 1 1
P 2600 2300
F 0 "JP1" V 2554 2402 50  0000 L CNN
F 1 "BYPASS" V 2645 2402 50  0000 L CNN
F 2 "Pin_Headers:Pin_Header_Straight_1x03" V 2691 2402 50  0001 L CNN
F 3 "" H 2600 2300 50  0001 C CNN
	1    2600 2300
	0    1    1    0   
$EndComp
Wire Wire Line
	2600 2550 5025 2550
Wire Wire Line
	5025 2550 5025 2300
Wire Wire Line
	5025 2300 5275 2300
Connection ~ 5275 2300
Wire Wire Line
	1825 2300 2500 2300
$Comp
L device:Jumper_NC_Dual JP2
U 1 1
P 8225 2675
F 0 "JP2" V 8179 2776 50  0000 L CNN
F 1 "BYPASS" V 8270 2776 50  0000 L CNN
F 2 "Pin_Headers:Pin_Header_Straight_1x03" V 8316 2777 50  0001 L CNN
F 3 "" H 8225 2675 50  0001 C CNN
	1    8225 2675
	0    -1   1    0   
$EndComp
Wire Wire Line
	8225 2425 8225 2050
Wire Wire Line
	2600 2050 8225 2050
$Comp
L conn:CONN_02X04 P1
U 1 1
P 8975 2525
F 0 "P1" H 8975 2890 50  0000 C CNN
F 1 "CONN_02X04" H 8975 2799 50  0000 C CNN
F 2 "Pin_Headers:Pin_Header_Straight_2x04" H 8975 2798 50  0001 C CNN
F 3 "" H 8975 1325 50  0001 C CNN
	1    8975 2525
	1    0    0    -1  
$EndComp
Wire Wire Line
	8725 2375 8650 2375
Wire Wire Line
	8650 2375 8650 2475
Connection ~ 8650 2675
Wire Wire Line
	8650 2675 8725 2675
Wire Wire Line
	8725 2575 8650 2575
Connection ~ 8650 2575
Wire Wire Line
	8650 2575 8650 2675
Wire Wire Line
	8725 2475 8650 2475
Connection ~ 8650 2475
Wire Wire Line
	8650 2475 8650 2575
$Comp
L device:C_Variable C10
U 1 1
P 9825 2400
F 0 "C10" H 9940 2446 50  0000 L CNN
F 1 "C_Variable" H 9940 2355 50  0000 L CNN
F 2 "Capacitors_THT:C_Axial_L5.1mm_D3.1mm_P10.00mm_Horizontal" H 9825 2400 50  0001 C CNN
F 3 "" H 9825 2400 50  0000 C CNN
	1    9825 2400
	1    0    0    -1  
$EndComp
$Comp
L ok1hra:Toroid-4in T1
U 1 1
P 9425 2375
F 0 "T1" H 9425 2950 50  0000 C CNN
F 1 "T50-6" H 9425 2859 50  0000 C CNN
F 2 "ok1hra:T50-6-4" H 9425 2375 50  0001 C CNN
F 3 "" H 9425 2375 50  0001 C CNN
F 4 "" H 9425 2375 28  0000 C CNN "req"
F 5 "http://www.toroids.info/T50-6.php" H 9425 2375 50  0001 C CNN "note"
	1    9425 2375
	-1   0    0    -1  
$EndComp
Wire Wire Line
	9825 3550 9825 2775
Wire Wire Line
	9625 2775 9825 2775
Connection ~ 9825 2775
Wire Wire Line
	9825 2775 9825 2550
Wire Wire Line
	9625 2025 9825 2025
Wire Wire Line
	9825 2250 9825 2025
Connection ~ 9825 2025
Wire Wire Line
	9825 2025 10125 2025
$Comp
L conn:CONN_01X01 P2
U 1 1
P 10325 2025
F 0 "P2" H 10403 2066 50  0000 L CNN
F 1 "CONN_01X01" H 10403 1975 50  0000 L CNN
F 2 "Mounting_Holes:MountingHole_3.2mm_M3_Pad_Via" H 10325 2025 50  0001 C CNN
F 3 "" H 10325 2025 50  0001 C CNN
	1    10325 2025
	1    0    0    -1  
$EndComp
Wire Wire Line
	8325 2675 8650 2675
Wire Wire Line
	6325 3550 8650 3550
Wire Wire Line
	9825 3550 10150 3550
Connection ~ 9825 3550
Text Notes 10300 3425 0    60   ~ 0
GND
$Comp
L conn:CONN_01X01 P3
U 1 1
P 10350 3550
F 0 "P3" H 10428 3591 50  0000 L CNN
F 1 "CONN_01X01" H 10428 3500 50  0000 L CNN
F 2 "Mounting_Holes:MountingHole_3.2mm_M3_Pad_Via" H 10350 3550 50  0001 C CNN
F 3 "" H 10350 3550 50  0001 C CNN
	1    10350 3550
	1    0    0    -1  
$EndComp
Wire Notes Line
	9675 2225 9675 2675
Wire Notes Line
	9675 2675 10650 2675
Wire Notes Line
	10650 2675 10650 2225
Wire Notes Line
	10650 2225 9675 2225
Text Notes 10350 2775 0    50   ~ 0
External
$Comp
L ok1hra:CINCH J2
U 1 1
P 8850 3025
F 0 "J2" H 8650 3050 60  0000 C CNN
F 1 "SMA-15" H 8880 2905 60  0001 C CNN
F 2 "ok1hra:SMA-90" H 8850 3025 60  0001 C CNN
F 3 "https://www.tme.eu/cz/details/sma-15/konektory-sma-smb-smc/" H 8850 3025 60  0001 C CNN
F 4 "SMA/90°/female/gold-plated" H 8700 2925 28  0000 C CNN "req"
	1    8850 3025
	-1   0    0    -1  
$EndComp
Wire Wire Line
	7675 2975 8225 2975
Wire Wire Line
	8225 2975 8225 2925
Connection ~ 7675 2975
Wire Notes Line
	8575 2825 9425 2825
Wire Notes Line
	9425 2825 9425 3225
Wire Notes Line
	9425 3225 8575 3225
Wire Notes Line
	8575 3225 8575 2825
Wire Wire Line
	8650 2675 8650 2975
Wire Wire Line
	8650 3075 8650 3550
Connection ~ 8650 3550
Wire Wire Line
	8650 3550 9825 3550
Text Notes 9125 3325 0    50   ~ 0
Optional
$EndSCHEMATC
